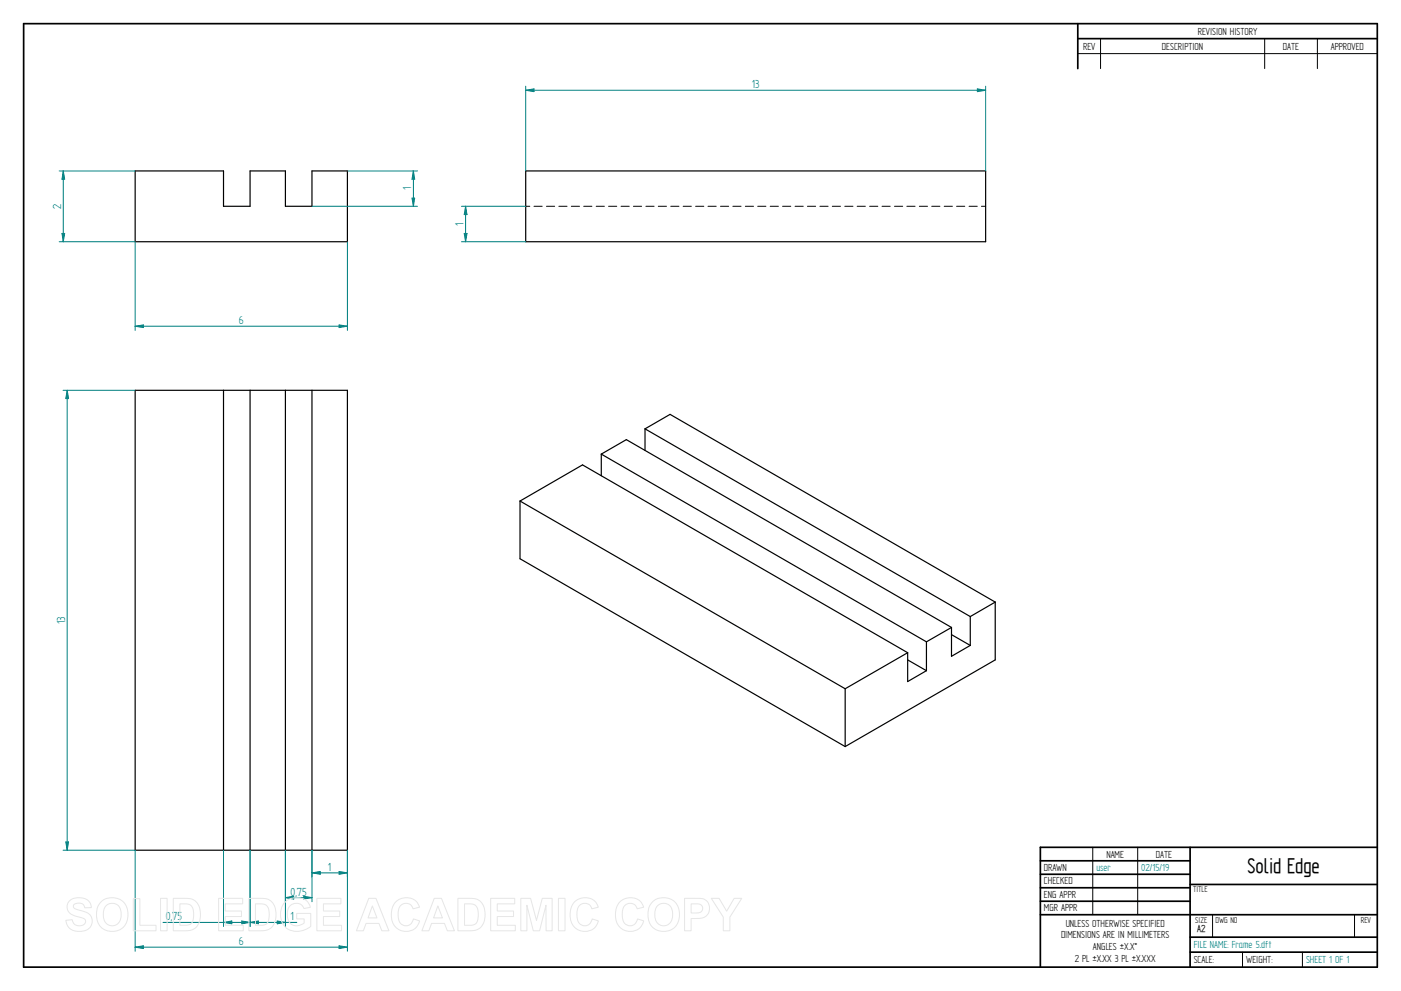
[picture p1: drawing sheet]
<svg xmlns="http://www.w3.org/2000/svg" width="594mm" height="420mm" viewBox="0 0 594 420" stroke-linecap="round" stroke-linejoin="round" font-family="sans-serif">
<g fill="none" stroke="#000" stroke-width=".72">
<path d="M10 10h574v400h-574zM457 10v19.1M457 16.4h127M504.6 359.2v50.8M584 359.2h-142.9v50.8M441.1 365h63.5M441.1 370.7h63.5M441.1 376.4h63.5M504.6 375h79.4M441.1 382.1h63.5M441.1 387.8h142.9M504.6 397.3h79.4"/>
<path d="M504.6 403.7h79.4"/>
</g>
<g fill="none" stroke="#000" stroke-width=".42">
<path d="M466.7 16.4v12.7M536.3 16.4v12.7M558.6 16.4v12.7M457 22.7h127M222.9 87.5h1.8M226.4 87.5h3.5M231.7 87.5h3.5M237 87.5h3.4M242.3 87.5h3.4M247.5 87.5h3.5M252.8 87.5h3.5M258.1 87.5h3.4"/>
<path d="M263.3 87.5h3.5M268.6 87.5h3.5M273.9 87.5h3.5M279.1 87.5h3.5M284.4 87.5h3.5M289.7 87.5h3.5M295 87.5h3.4M300.2 87.5h3.5M305.5 87.5h3.5M310.8 87.5h3.4M316.1 87.5h3.4M321.3 87.5h3.5"/>
<path d="M326.6 87.5h3.5M331.8 87.5h3.5M337.1 87.5h3.5M342.4 87.5h3.5M347.7 87.5h3.4M352.9 87.5h3.5M358.2 87.5h3.5M363.5 87.5h3.4M368.8 87.5h3.4M374 87.5h3.5M379.3 87.5h3.5M384.5 87.5h3.5"/>
<path d="M389.8 87.5h3.5M395.1 87.5h3.5M400.4 87.5h3.5M405.6 87.5h3.5M410.9 87.5h3.5M416.2 87.5h1.8M463.4 359.2v28.6M482.4 359.2v28.6M514.2 387.9v9.4M574.4 387.9v9.4M526.9 403.7v6.3M552.3 403.7v6.3"/>
</g>
<g fill="none" stroke="#000" stroke-width=".51">
<path d="M57.3 72.5h37.5v15h11.2v-15h15v15h11.3v-15h15v30h-90zM222.9 72.5h195.1v30h-195.1zM57.3 165.5h90v195h-90zM94.8 165.5v195M106 165.5v195M121 165.5v195M132.3 165.5v195M255 192.5l10.6-6.1 137.9 79.6M255 192.5v9.2M255 192.5l137.8 79.6M273.5 181.8l10.6-6.1 137.9 79.6M273.5 181.8v9.2"/>
<path d="M273.5 181.8l137.9 79.6M220.5 212.4l26.5-15.3 137.9 79.6M220.5 212.4v24.5l137.9 79.6M220.5 212.4l137.9 79.6M422 255.3l-10.6 6.1M422 255.3v24.5l-63.6 36.7M384.9 276.7l-26.5 15.3M384.9 276.7v12.3l7.9-4.6M384.9 279.8l7.9 4.6M392.8 272.1v12.3M403.5 266v12.3l7.9-4.7M403.5 266l-10.7 6.1"/>
<path d="M403.5 269.1l7.9 4.5M411.4 261.4v12.2M358.4 292v24.5"/>
</g>
<path d="M57.3 102.5v37.6M147.3 102.5v37.6M57.3 138.3l3.5-.5v1.1z" fill="none" stroke="#008080" stroke-width=".42"/>
<path d="M57.3 138.3l3.5-.5v1.1z" fill="#008080"/>
<path d="M143.8 137.8l3.5 .5-3.5 .6z" fill="none" stroke="#008080" stroke-width=".42"/>
<path d="M143.8 137.8l3.5 .5-3.5 .6z" fill="#008080"/>
<path d="M57.3 138.3h90M57.3 360.5v42.8M147.3 360.5v42.8M57.3 401.6l3.5-.6v1.2z" fill="none" stroke="#008080" stroke-width=".42"/>
<path d="M57.3 401.6l3.5-.6v1.2z" fill="#008080"/>
<path d="M143.8 401l3.5 .6-3.5 .6z" fill="none" stroke="#008080" stroke-width=".42"/>
<path d="M143.8 401l3.5 .6-3.5 .6z" fill="#008080"/>
<path d="M132.3 360.5v11.3M132.3 370.1l3.5-.6v1.2zM147.3 360.5v11.3M57.3 401.6h90" fill="none" stroke="#008080" stroke-width=".42"/>
<path d="M132.3 370.1l3.5-.6v1.2z" fill="#008080"/>
<path d="M143.8 369.5l3.5 .6-3.5 .6z" fill="none" stroke="#008080" stroke-width=".42"/>
<path d="M143.8 369.5l3.5 .6-3.5 .6z" fill="#008080"/>
<path d="M121 360.5v21.8M132.3 370.1h15M132.3 360.5v21.8M121 380.6l3.5-.6v1.2z" fill="none" stroke="#008080" stroke-width=".42"/>
<path d="M121 380.6l3.5-.6v1.2z" fill="#008080"/>
<path d="M128.8 380l3.5 .6-3.5 .6z" fill="none" stroke="#008080" stroke-width=".42"/>
<path d="M128.8 380l3.5 .6-3.5 .6z" fill="#008080"/>
<path d="M106 360.5v32.3M121 360.5v32.3M106 391.1l3.6-.6v1.2zM121 380.6h11.3" fill="none" stroke="#008080" stroke-width=".42"/>
<path d="M106 391.1l3.6-.6v1.2z" fill="#008080"/>
<path d="M117.6 390.5l3.4 .6-3.4 .6z" fill="none" stroke="#008080" stroke-width=".42"/>
<path d="M117.6 390.5l3.4 .6-3.4 .6z" fill="#008080"/>
<path d="M94.8 360.5v32.3M106 360.5v32.3M94.8 391.1l3.5-.6v1.2zM106 391.1h19.9" fill="none" stroke="#008080" stroke-width=".42"/>
<path d="M94.8 391.1l3.5-.6v1.2z" fill="#008080"/>
<path d="M102.5 390.5l3.5 .6-3.5 .6z" fill="none" stroke="#008080" stroke-width=".42"/>
<path d="M102.5 390.5l3.5 .6-3.5 .6z" fill="#008080"/>
<path d="M26.7 165.5h30.6M28.5 165.5l.6 3.5h-1.2zM26.7 360.5h30.6M69.1 391.1h36.9" fill="none" stroke="#008080" stroke-width=".42"/>
<path d="M28.5 165.5l.6 3.5h-1.2z" fill="#008080"/>
<path d="M27.9 357h1.2l-.6 3.5z" fill="none" stroke="#008080" stroke-width=".42"/>
<path d="M27.9 357h1.2l-.6 3.5z" fill="#008080"/>
<path d="M25.1 72.5h32.2M26.8 72.5l.6 3.5h-1.1zM25.1 102.5h32.2M28.5 165.5v195" fill="none" stroke="#008080" stroke-width=".42"/>
<path d="M26.8 72.5l.6 3.5h-1.1z" fill="#008080"/>
<path d="M26.3 99h1.1l-.6 3.5z" fill="none" stroke="#008080" stroke-width=".42"/>
<path d="M26.3 99h1.1l-.6 3.5z" fill="#008080"/>
<path d="M26.8 72.5v30M147.3 72.5h29.7M175.3 72.5l.5 3.5h-1.1zM132.3 87.5h44.7" fill="none" stroke="#008080" stroke-width=".42"/>
<path d="M175.3 72.5l.5 3.5h-1.1z" fill="#008080"/>
<path d="M174.7 84h1.1l-.5 3.5z" fill="none" stroke="#008080" stroke-width=".42"/>
<path d="M174.7 84h1.1l-.5 3.5z" fill="#008080"/>
<path d="M222.9 36.5v36M222.9 38.3l3.5-.6v1.2zM418 36.5v36M175.3 72.5v15" fill="none" stroke="#008080" stroke-width=".42"/>
<path d="M222.9 38.3l3.5-.6v1.2z" fill="#008080"/>
<path d="M414.4 37.7l3.6 .6-3.6 .6z" fill="none" stroke="#008080" stroke-width=".42"/>
<path d="M414.4 37.7l3.6 .6-3.6 .6z" fill="#008080"/>
<path d="M222.9 38.3h195.1M195.7 87.5h27.2M197.4 87.5l.6 3.5h-1.2zM195.7 102.5h27.2" fill="none" stroke="#008080" stroke-width=".42"/>
<path d="M197.4 87.5l.6 3.5h-1.2z" fill="#008080"/>
<path d="M196.8 99h1.2l-.6 3.5z" fill="none" stroke="#008080" stroke-width=".42"/>
<path d="M196.8 99h1.2l-.6 3.5z" fill="#008080"/>
<path d="M197.4 87.5v15" fill="none" stroke="#008080" stroke-width=".42"/>
<g fill="none" stroke="#e6e6e6" stroke-width=".42">
<path d="M29.6 381.8a6.5 6.5 0 0 1 8.5 .8l.6 2.2-2.8 .1a2.7 2.7 0 0 0-2.1-2 2.7 2.7 0 0 0-2.7 1.1 1.87 1.87 0 0 0 2.2 1.8l1.4 .4a4.4 4.4 0 0 1 4 6.2 6.4 6.4 0 0 1-9.1 1.3l-1.2-1.8-.5-1.7 2.7-.3a2.94 2.94 0 0 0 2.6 2.6 2.94 2.94 0 0 0 3.1-1.9 2.67 2.67 0 0 0-2.9-1.8 4.9 4.9 0 0 1-5-4.3l.4-1.6zM42.8 382.4a6.9 6.9 0 0 1 8.3-.8 6.9 6.9 0 0 1 3 7.7 6.7 6.7 0 0 1-8 5.5 6.7 6.7 0 0 1-5.1-8.3 6.1 6.1 0 0 1 1.8-4.1zM44.8 384.2a3.9 3.9 0 0 1 4.6-.8 3.9 3.9 0 0 1 2 4.3 3.8 3.8 0 0 1-1.9 4.3 3.8 3.8 0 0 1-4.6-.7 6.6 6.6 0 0 1-.1-7.1zM56.5 381h2.8v11.3h6.9v2.3h-9.7zM68.1 380.9h2.8v13.7h-2.8zM73.5 380.9h5a5.9 5.9 0 0 1 6.5 7 5.9 5.9 0 0 1-6.3 6.7h-5.2zM76.3 383.2h1.8a3.4 3.4 0 0 1 4 3.9v1.2a3.2 3.2 0 0 1-3.8 4h-2zM92.7 380.9h10.2v2.3h-7.4v3h6.9v2.4h-6.9v3.7h7.7v2.3h-10.5zM105.5 380.9h5.1a5.9 5.9 0 0 1 6.4 7 5.9 5.9 0 0 1-6.3 6.7h-5.2zM108.3 383.2h1.9a3.4 3.4 0 0 1 4 3.9v1.2a3.2 3.2 0 0 1-3.8 4h-2.1zM120.9 382.4a7.3 7.3 0 0 1 9.7 .1l1 2.2-2.7 .5a3.7 3.7 0 0 0-4.6-2 3.7 3.7 0 0 0-2.5 4.4 4.2 4.2 0 0 0 2.2 4.5 4.2 4.2 0 0 0 5-.8v-1.7h-3.2v-2.3h6v5.4a8.1 8.1 0 0 1-11.8-.8 8.3 8.3 0 0 1 .9-9.5zM134.4 380.9h10.2v2.3h-7.4v3h6.9v2.4h-6.9v3.7h7.6v2.3h-10.4z"/>
<path d="M156.4 380.9h3l5.5 13.7h-3l-1.2-3.1h-5.5l-1.1 3.1h-3zM157.9 384.1l1.9 5.1h-3.7zM167.7 382.5a6 6 0 0 1 10.2 2.1l-2.8 .7a3.2 3.2 0 0 0-3.9-2.2 3.2 3.2 0 0 0-2.4 3.8 4.6 4.6 0 0 0 2.5 5.5 3.2 3.2 0 0 0 4-2.8l2.6 .8a6.1 6.1 0 0 1-7.2 4.3 6.1 6.1 0 0 1-4.8-6.8 7.7 7.7 0 0 1 1.8-5.4zM184.1 380.9h3.1l5.5 13.7h-3l-1.2-3.1h-5.5l-1.1 3.1h-3zM185.7 384.1l1.9 5.1h-3.8zM194.2 380.9h5a5.9 5.9 0 0 1 6.5 7 5.9 5.9 0 0 1-6.3 6.7h-5.2zM197 383.2h1.8a3.4 3.4 0 0 1 4 3.9v1.2a3.2 3.2 0 0 1-3.8 4h-2zM208.1 380.9h10.2v2.3h-7.4v3h6.9v2.4h-6.9v3.7h7.6v2.3h-10.4zM220.8 380.9h4.2l2.5 9.3 2.4-9.3h4.2v13.7h-2.5l-.1-10.8-2.7 10.8h-2.7l-2.7-10.8v10.8h-2.6zM236.8 380.9h2.8v13.7h-2.8zM243.5 382.5a6 6 0 0 1 10.2 2.1l-2.8 .7a3.2 3.2 0 0 0-3.8-2.2 3.2 3.2 0 0 0-2.4 3.8 4.6 4.6 0 0 0 2.4 5.5 3.2 3.2 0 0 0 4-2.8l2.6 .8a6.1 6.1 0 0 1-7.2 4.3 6.1 6.1 0 0 1-4.7-6.8 7.7 7.7 0 0 1 1.7-5.4zM262.7 382.5a6 6 0 0 1 10.2 2.1l-2.7 .7a3.2 3.2 0 0 0-3.9-2.2 3.2 3.2 0 0 0-2.4 3.8 4.6 4.6 0 0 0 2.4 5.5 3.2 3.2 0 0 0 4-2.8l2.7 .8a6.1 6.1 0 0 1-7.2 4.3 6.1 6.1 0 0 1-4.8-6.8 7.7 7.7 0 0 1 1.7-5.4z"/>
<path d="M276.7 382.4a6.9 6.9 0 0 1 8.3-.8 6.9 6.9 0 0 1 3 7.7 6.7 6.7 0 0 1-8.1 5.5 6.7 6.7 0 0 1-5.1-8.3 6.1 6.1 0 0 1 1.9-4.1zM278.7 384.2a3.9 3.9 0 0 1 4.6-.8 3.9 3.9 0 0 1 1.9 4.3 3.8 3.8 0 0 1-1.8 4.3 3.8 3.8 0 0 1-4.7-.7 6.6 6.6 0 0 1 0-7.1zM290.3 380.9h5.2a4.4 4.4 0 0 1 5.4 4.3 4.4 4.4 0 0 1-5.4 4.2h-2.4v5.2h-2.8zM293.1 383.2h1.8a2.1 2.1 0 0 1 2.6 .6 2.1 2.1 0 0 1 0 2.6 3.4 3.4 0 0 1-2.9 .7h-1.5zM301.6 380.9h3.3l3.2 5.4 3.2-5.4h3.2l-5 7.9v5.8h-2.8v-5.8z"/>
</g>
<text font-size="10.1" x="529" y="370.2">Solid Edge</text>
<g font-size="5.6" fill="#008080">
<text x="318.8" y="37.4">13</text>
<text x="174.4" y="80.7" transform="rotate(-90 174.4 80.7)">1</text>
<text x="26" y="88.6" transform="rotate(-90 26 88.6)">2</text>
<text x="196.5" y="95.7" transform="rotate(-90 196.5 95.7)">1</text>
<text x="101.2" y="137.5">6</text>
<text x="27.6" y="264.6" transform="rotate(-90 27.6 264.6)">13</text>
<text x="139.1" y="369.2">1</text>
<text x="123.2" y="379.7">0,75</text>
<text x="70.4" y="390.2">0,75</text>
<text x="123.2" y="390.2">1</text>
<text x="101.2" y="400.7">6</text>
</g>
<g font-size="4.9">
<text x="507.9" y="14.7">REVISION HISTORY</text>
<text x="459.3" y="21">REV</text>
<text x="492.7" y="21">DESCRIPTION</text>
<text x="544" y="21">DATE</text>
<text x="564.3" y="21">APPROVED</text>
<text x="469.1" y="363.6">NAME</text>
<text x="490.1" y="363.6">DATE</text>
<text x="442.7" y="369.3">DRAWN</text>
<text x="442.7" y="375">CHECKED</text>
<text x="442.7" y="380.7">ENG APPR</text>
<text x="442.7" y="386.4">MGR APPR</text>
<text x="451.9" y="392.9">UNLESS OTHERWISE SPECIFIED</text>
<text x="449.9" y="397.9">DIMENSIONS ARE IN MILLIMETERS</text>
<text x="455.7" y="407.8">2 PL ±X.XX 3 PL ±X.XXX</text>
<text x="463.5" y="402.9">ANGLES ±X.X°</text>
<text x="506.2" y="408.3">SCALE:</text>
<text x="528.4" y="408.3">WEIGHT:</text>
</g>
<g font-size="4.9" fill="#008080">
<text x="464.9" y="369.3">user</text>
<text x="483.9" y="369.3">02/15/19</text>
<text x="506.2" y="402">FILE NAME: Frame 5.dft</text>
<text x="553.8" y="408.4">SHEET 1 OF 1</text>
</g>
<text font-size="4.8" x="507.7" y="395.3">A2</text>
<g font-size="4.1">
<text x="505.9" y="378.3">TITLE</text>
<text x="506.9" y="391.1">SIZE</text>
<text x="515.4" y="391.1">DWG NO</text>
<text x="577" y="391.1">REV</text>
</g>
</svg>
